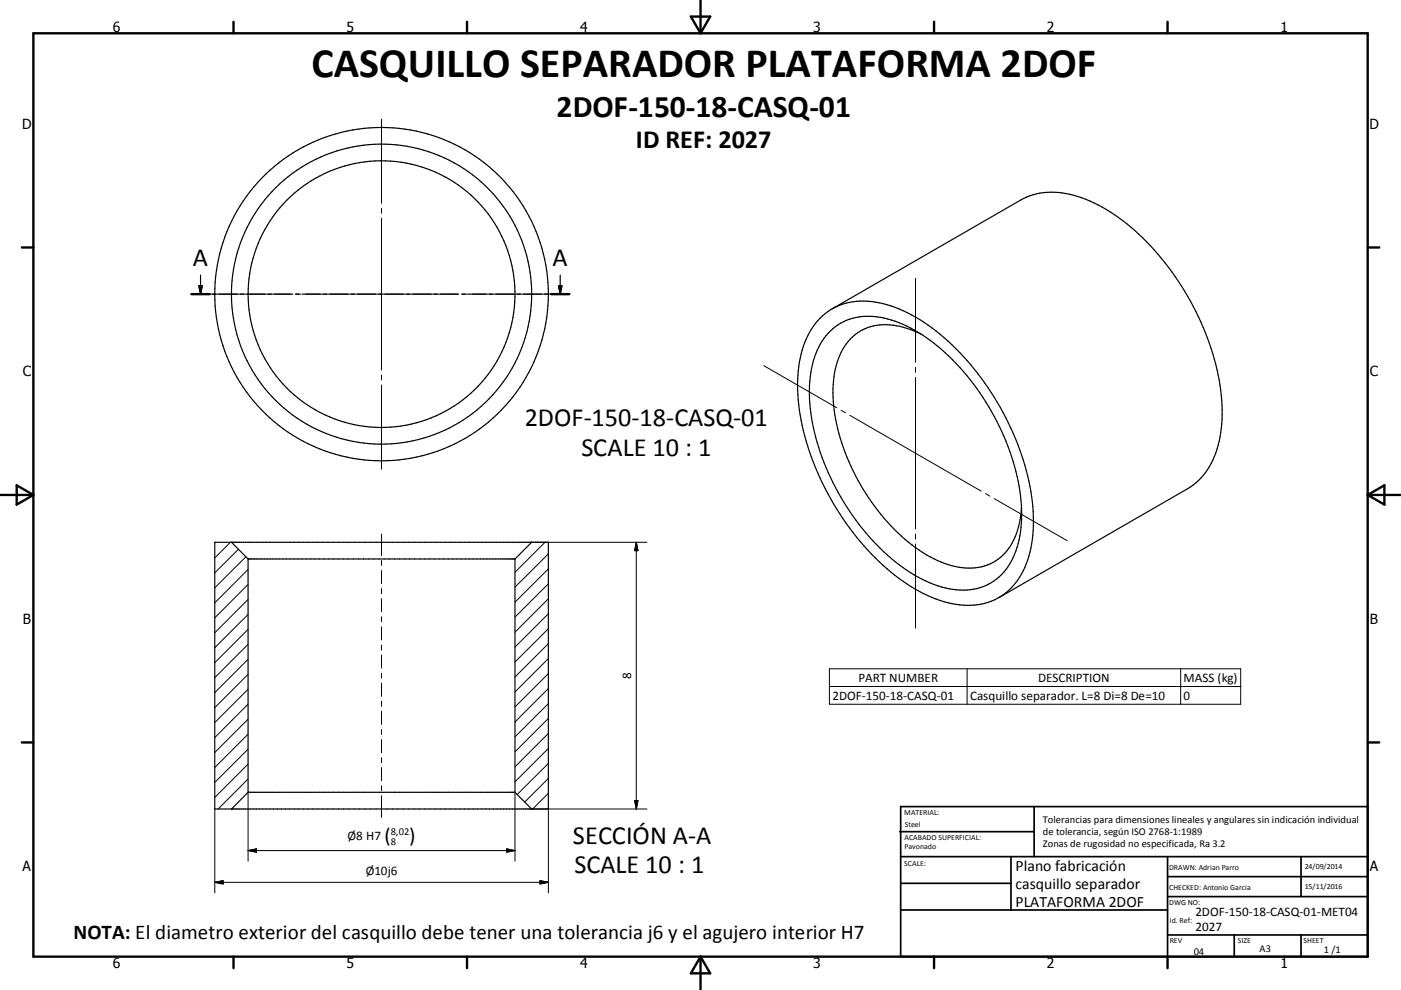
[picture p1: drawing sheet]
<svg xmlns="http://www.w3.org/2000/svg" width="420mm" height="297mm" viewBox="0 0 420 297" stroke-linecap="round" stroke-linejoin="round" font-family="sans-serif">
<g fill="none" stroke="#000" stroke-width=".36">
<path d="M57.4 88.2h5.5M59.6 85.8h1l-.5 2.4zM60.1 82.5v5.7M63.7 88.2h1.1M65.7 88.2h5.5M72 88.2h1.1M74 88.2h5.5M80.3 88.2h1.1M82.3 88.2h5.5M88.6 88.2h1.1M90.6 88.2h5.4M96.9 88.2h1.1"/>
<path d="M98.8 88.2h5.6M105.2 88.2h1.1M107.1 88.2h5.5M113.5 88.2h1.1M115.4 88.2h5.5M121.8 88.2h1.1M123.7 88.2h5.5M130.1 88.2h1M132 88.2h5.5M138.4 88.2h1.1M140.3 88.2h5.5M146.7 88.2h1"/>
<path d="M148.6 88.2h5.5M155 88.2h1M156.9 88.2h5.5M163.3 88.2h1M165.2 88.2h5.5M167.4 85.8h1.1l-.5 2.4zM168 82.5v5.7M245.9 95.5a18.6 18.6 0 0 1 17.7-4.7 47 47 0 0 1 23 13.8 81.2 81.2 0 0 1 23.1 47.4 34.9 34.9 0 0 1-4 21.2 18.2 18.2 0 0 1-20.3 7.9 49 49 0 0 1-24.2-14.9 80.9 80.9 0 0 1-21.9-46.3 33.5 33.5 0 0 1 4.6-22zM248.3 99.9a17 17 0 0 1 17.8-4.2 48.1 48.1 0 0 1 22.8 15.8 71.5 71.5 0 0 1 17.3 40.1 29 29 0 0 1-4.6 19.3 16.8 16.8 0 0 1-18.2 5.5 46.8 46.8 0 0 1-22.8-15.3 71.9 71.9 0 0 1-17.9-41.5 28.2 28.2 0 0 1 5-18.9zM249.5 92.7l56.5-32.7a22.2 22.2 0 0 1 19.5-.2 60.3 60.3 0 0 1 24.8 20.4 78.2 78.2 0 0 1 16.1 41.3 31.9 31.9 0 0 1-5 20.3l-2.9 3.1-2.4 1.7-56.6 32.7M276.3 100.3a20.1 20.1 0 0 0-17-1.7 16.7 16.7 0 0 0-9.1 13.2 50.1 50.1 0 0 0 5.6 29.6 59.2 59.2 0 0 0 23.1 25.7 20.9 20.9 0 0 0 17.2 2.4 16 16 0 0 0 9.5-12.6l.6-4.7M64.4 162.7h100v80h-100z"/>
<path d="M69.4 162.7l5 5M74.4 167.7v70M74.4 167.7h80M154.4 167.7v70M159.4 162.7l-5 5M74.4 237.7l-5 5M74.4 237.7h80M154.4 237.7l5 5"/>
<circle cx="114.4" cy="88.2" r="45"/>
<circle cx="114.4" cy="88.2" r="40"/>
<circle cx="114.4" cy="88.2" r="50"/>
</g>
<g fill="none" stroke="#000" stroke-width=".71">
<path d="M210 0v10M10 10h400v277h-400zM70 6.5v3.5M140 6.5v3.5M207.1 5h5.8l-2.9 5zM280 6.5v3.5M350 6.5v3.5M6.6 74.2h3.4M410 74.2h3.5M57.4 88.2h5.5M165.2 88.2h5.5M0 148.5h10"/>
<path d="M5 145.6l5 2.9-5 2.9zM410 148.5h10.1M410 148.5l5.1-2.9v5.8zM6.6 222.7h3.4M410 222.7h3.5M70 287v3.5M140 287v3.5M210 287v10M210 287l2.9 5h-5.8zM280 287v3.5M350 287v3.5"/>
</g>
<g fill="none" stroke="#000" stroke-width=".51">
<path d="M269.7 249.5h40.3M270 242h140v45h-140zM270 257h140M303.1 257v16M310 242v15M350 257v30M390.1 257v12M270 265h33.1M270 273h80M350 269h60M350 263h60M350 280.5h60"/>
<path d="M370 280.5v6.5M390.1 280.5v6.5"/>
</g>
<g fill="none" stroke="#000" stroke-width=".3">
<path d="M114.4 35.7v25.3M114.4 62.5v1.5M114.4 65.5v45.5M61.9 88.2h25.2M88.6 88.2h1.5M91.7 88.2h45.4M138.6 88.2h1.5M141.6 88.2h25.3M274.5 83.5v25.2M114.4 112.5v1.5M114.4 115.5v25.2M229 109.7l21.9 12.6"/>
<path d="M274.5 110.2v1.5M274.5 113.2v45.5M252.2 123.1l1.3 .7M254.8 124.6l39.4 22.8M295.5 148.1l1.3 .7M298.1 149.6l21.8 12.6M64.6 162.7l-.2 .2M69.1 162.7l-4.7 4.7M71.5 164.8l-7.1 7.1M73.7 167l-9.3 9.4M74.4 179.8l-10 10M74.4 175.3l-10 10.1"/>
<path d="M74.4 170.8l-10 10.1M114.4 160.2v6.5M114.4 168.2v1.5M114.4 171.2v3.9M114.4 176.6v1.5M114.4 179.6v3.9M159.4 162.7h34.5M163.4 162.7l-9 9M164.4 179.6l-10 10M164.4 175.1l-10 10.1M164.4 170.7l-10 10M164.4 166.2l-10 10"/>
<path d="M190.8 162.7v80M190.8 162.7l.5 2.5h-1zM274.5 160.2v1.5M274.5 163.2v25.3M74.4 197.8l-10 10M74.4 193.3l-10 10M74.4 188.8l-10 10M74.4 184.3l-10 10M114.4 185v1.5M114.4 188v4M114.4 193.5v1.5M114.4 196.5v3.9"/>
<path d="M164.4 197.6l-10 10M164.4 193.1l-10 10M164.4 188.6l-10 10M164.4 184.1l-10 10M74.4 215.8l-10 10M74.4 211.3l-10 10M74.4 206.8l-10 10M74.4 202.3l-10 10M114.4 202v1.5M114.4 205v3.9M114.4 210.4v1.5M114.4 213.4v4"/>
<path d="M114.4 218.9v1.5M164.4 215.6l-10 10M164.4 211.1l-10 10M164.4 206.6l-10 10M164.4 202.1l-10 10M248.7 200.6h123.3v10.7h-123.3zM248.7 206h123.3M289.9 200.6v10.7M354 200.6v10.7M74.4 233.7l-9 9M74.4 229.2l-10 10M74.4 224.7l-10 10"/>
<path d="M74.4 220.2l-10 10.1M74.4 237.7v20.7M114.4 221.9v3.9M114.4 227.3v1.5M114.4 230.3v3.9M114.4 235.7v1.5M114.4 238.7v6.5M154.4 237.7v20.7M164.4 238l-4.7 4.7M164.4 233.5l-7.1 7.1M164.4 229l-9.3 9.4M164.4 224.5l-10 10.1"/>
<path d="M164.4 220l-10 10.1M64.4 242.7v25.2M74.4 255.2h80M74.4 255.2l2.5-.5v1zM151.9 254.7l2.5 .5-2.5 .5zM159.4 242.7h34.5M164.4 242.5l-.2 .2M164.4 242.7v25.2M190.3 240.2h1l-.5 2.5zM64.4 264.7h100M64.4 264.7l2.5-.5v1zM161.9 264.2l2.5 .5-2.5 .5z"/>
</g>
<path d="M59.6 85.8h1l-.5 2.4zM167.4 85.8h1.1l-.5 2.4z" fill="#000" stroke="#000" stroke-width=".36"/>
<path d="M190.8 162.7l.5 2.5h-1zM74.4 255.2l2.5-.5v1zM151.9 254.7l2.5 .5-2.5 .5zM190.3 240.2h1l-.5 2.5zM64.4 264.7l2.5-.5v1zM161.9 264.2l2.5 .5-2.5 .5z" fill="#000" stroke="#000" stroke-width=".3"/>
<text font-size="12.6" x="93.4" y="23.2">CASQUILLO SEPARADOR PLATAFORMA 2DOF</text>
<text font-size="9.4" x="166.9" y="35">2DOF-150-18-CASQ-01</text>
<g font-size="7.9">
<text x="190.7" y="44.4">ID REF: 2027</text>
<text x="57.8" y="79.8">A</text>
<text x="165.7" y="79.8">A</text>
<text x="157.3" y="127.9">2DOF-150-18-CASQ-01</text>
<text x="174.3" y="136.9">SCALE 10 : 1</text>
<text x="171.8" y="253.1">SECCIÓN A-A</text>
<text x="172.2" y="262">SCALE 10 : 1</text>
</g>
<g font-size="6.3">
<text x="115.2" y="252.6">(</text>
<text x="122.7" y="252.6">)</text>
<text x="22" y="281.8">NOTA: El diametro exterior del casquillo debe tener una tolerancia j6 y el agujero interior H7</text>
</g>
<g font-size="4.7">
<text x="304.5" y="261.2">Plano fabricación</text>
<text x="304.5" y="266.6">casquillo separador</text>
<text x="304.5" y="272">PLATAFORMA 2DOF</text>
</g>
<g font-size="4.2">
<text x="33.9" y="9.6">6</text>
<text x="103.9" y="9.6">5</text>
<text x="173.9" y="9.6">4</text>
<text x="243.8" y="9.6">3</text>
<text x="313.9" y="9.6">2</text>
<text x="383.9" y="9.6">1</text>
<text x="6.7" y="38.7">D</text>
<text x="410.5" y="38.7">D</text>
<text x="6.9" y="112.9">C</text>
<text x="410.7" y="112.9">C</text>
<text x="6.9" y="187.1">B</text>
<text x="410.7" y="187.1">B</text>
<text x="6.8" y="261.4">A</text>
<text x="410.7" y="261.4">A</text>
<text x="33.9" y="290.4">6</text>
<text x="103.9" y="290.4">5</text>
<text x="173.9" y="290.4">4</text>
<text x="243.8" y="290.4">3</text>
<text x="313.9" y="290.4">2</text>
<text x="383.9" y="290.4">1</text>
</g>
<g font-size="3.9">
<text x="189.2" y="203.7" transform="rotate(-90 189.2 203.7)">8</text>
<text x="249.6" y="209.9">2DOF-150-18-CASQ-01</text>
<text x="257.4" y="204.6">PART NUMBER</text>
<text x="290.8" y="210">Casquillo separador. L=8 Di=8 De=10</text>
<text x="311.2" y="204.6">DESCRIPTION</text>
<text x="354.8" y="204.6">MASS (kg)</text>
<text x="354.8" y="209.9">0</text>
<text x="104.1" y="252.1">Ø8 H7</text>
<text x="109.6" y="262.5">Ø10j6</text>
<text x="358.4" y="274.9">2DOF-150-18-CASQ-01-MET04</text>
<text x="358.4" y="279.4">2027</text>
</g>
<g font-size="3.1">
<text x="117.2" y="250.4">8,02</text>
<text x="312.7" y="246.8">Tolerancias para dimensiones lineales y angulares sin indicación individual</text>
<text x="312.7" y="250.4">de tolerancia, según ISO 2768-1:1989</text>
<text x="117.2" y="253.4">8</text>
<text x="312.7" y="254">Zonas de rugosidad no especificada, Ra 3.2</text>
<text x="357.9" y="286.5">04</text>
<text x="377.6" y="285.6">A3</text>
<text x="396.9" y="285.9">1 /1</text>
</g>
<g font-size="2.4">
<text x="271.1" y="244.4">MATERIAL:</text>
<text x="271.2" y="252">ACABADO SUPERFICIAL:</text>
<text x="271.3" y="248">Steel</text>
<text x="271.2" y="254.7">Pavonado</text>
<text x="271.1" y="259.7">SCALE:</text>
<text x="350.5" y="260.9">DRAWN: Adrian Parro</text>
<text x="391.2" y="260.6">24/09/2014</text>
<text x="350.5" y="267">CHECKED: Antonio Garcia</text>
<text x="391.2" y="266.7">15/11/2016</text>
<text x="350.5" y="271.4">DWG NO:</text>
<text x="350.7" y="276.9">Id. Ref:</text>
<text x="350.7" y="282.8">REV</text>
<text x="371.1" y="282.9">SIZE</text>
<text x="390.8" y="283">SHEET</text>
</g>
</svg>
